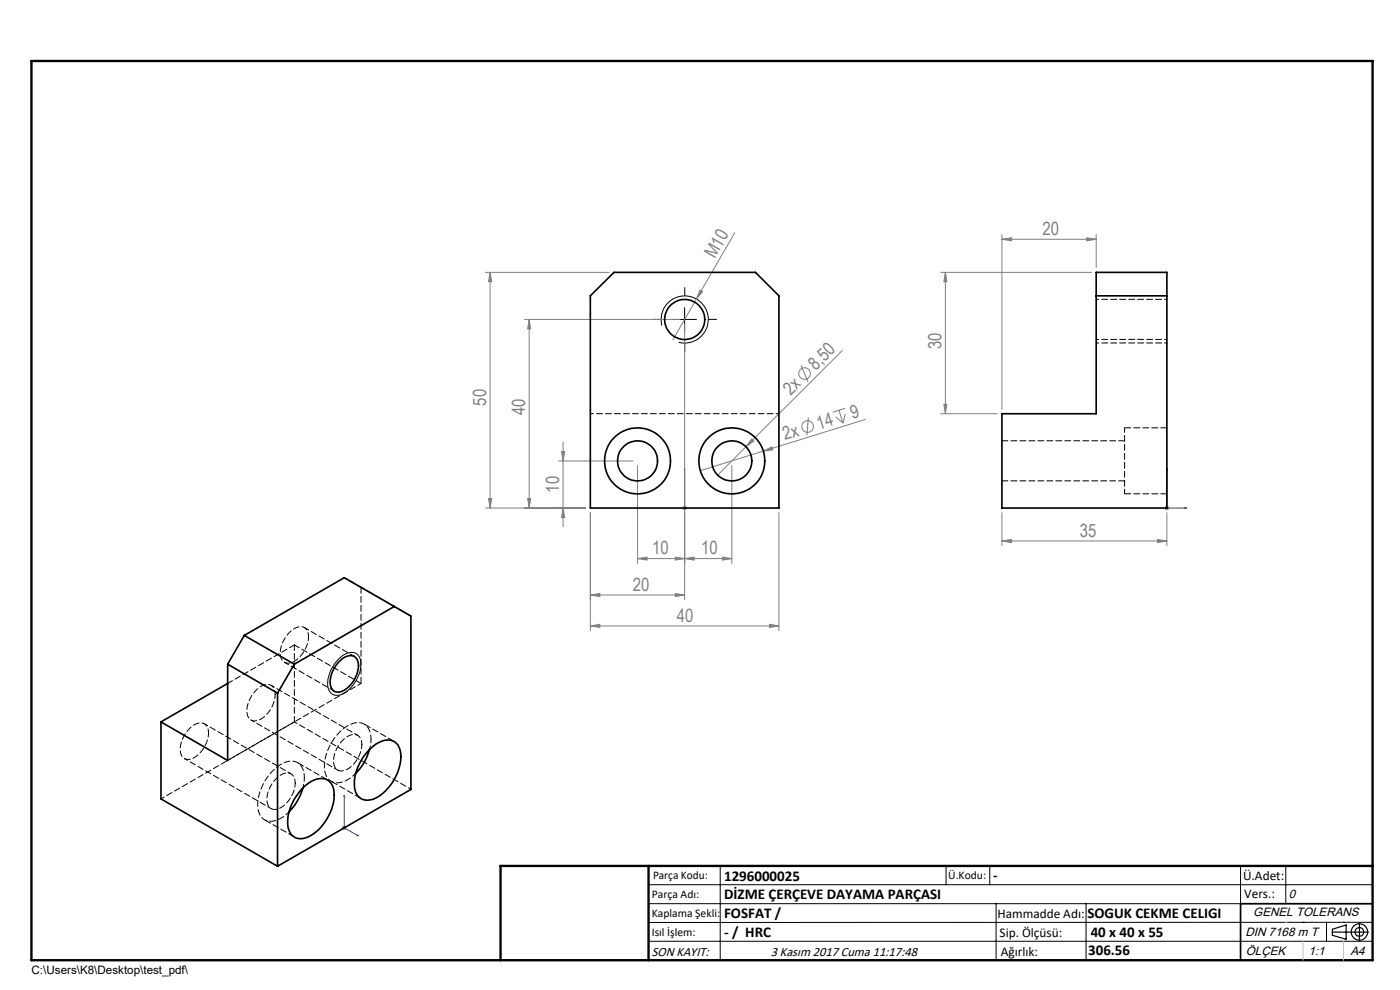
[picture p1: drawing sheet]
<svg xmlns="http://www.w3.org/2000/svg" width="297mm" height="210mm" viewBox="0 0 297 210" stroke-linecap="round" stroke-linejoin="round" font-family="sans-serif">
<g fill="none" stroke="#808080" stroke-width=".21">
<path d="M103 57.8h26.3M104 57.8v50M104 57.8l.3 2h-.7zM155.9 49.3l-13.2 22.8M199.6 57.8h32M200.6 57.8l.3 2h-.7zM200.6 57.8v30M212.5 50.8l2.1-.4v.7zM212.5 49.8v37M212.5 50.8h20.1M230.5 50.4l2.1 .4-2.1 .3zM232.6 49.8v7"/>
<path d="M111.3 67.8h33M112.3 67.8v40M112.3 67.8l.3 2h-.7zM145.2 68.8v58.4M148.5 61.6l.5 .3-1.3 1.5zM169.9 77.5l1.5 3.5M178.7 74.4l-20.4 20.3M118.5 97.8h15.8M119.1 95.8h.7l-.3 2zM119.5 93.8v18M135.3 98.8v20.7M155.3 98.8v20.7"/>
<path d="M158.3 94.7l-6 6.1M159.5 93.1l.4 .5-1.6 1.1zM161.9 95.7l1.9-.9 .1 .6zM161.9 95.7l-13.3 4.1M171.5 88.6l-.3 3.8M177.3 88.4l1.5 1.3M178 87l.8 2.7M179.3 86.6l-2.7 .8M179.3 87.8l-.5 1.9M183.6 89l-21.7 6.7M199.6 87.8h12M200.2 85.8h.7l-.3 2z"/>
<path d="M103 107.8h21.2M103.6 105.8h.7l-.3 2zM111.9 105.8h.7l-.3 2zM119.5 107.8l.3 2h-.7zM125.2 108.8v25M135.3 118.5l2-.3v.6zM135.3 118.5h20M143.3 118.2l1.9 .3-1.9 .3zM144.7 107.8h1.1M144.9 107.4l.7 .7M145.2 118.5l2-.3v.6zM145.6 107.4l-.7 .7"/>
<path d="M153.2 118.2l2.1 .3-2.1 .3zM165.2 108.8v25M212.5 114.8l2.1-.4v.7zM212.5 108.8v7M212.5 114.8h35M245.6 114.4l1.9 .4-1.9 .3zM247.1 107.8h.9M247.2 107.4l.7 .7M247.5 108.8v7M247.5 107.3v1M247.9 107.4l-.7 .7M125.2 132.8l2-.4v.7z"/>
<path d="M125.2 132.8h40M125.2 126.2l2-.3v.6zM125.2 126.2h20M143.3 125.9l1.9 .3-1.9 .3zM163.3 132.4l1.9 .4-1.9 .3zM72.5 175.6h1M72.7 175.3l.7 .7M73 175.1v1M73.4 175.3l-.7 .7"/>
<circle cx="170.7" cy="79.2" r="1.23"/>
<circle cx="171.3" cy="90.5" r="1.23"/>
</g>
<g fill="none" stroke="#000" stroke-width=".21">
<path d="M140.4 69.1a5 5 0 0 1 4.4-6.3 5 5 0 0 1 5.4 5.4 5 5 0 0 1-6.2 4.4M142.7 67.8h5M145.2 65.3v5M71.8 139.9a3.2 3.2 0 0 1 3.9-1.2 3.9 3.9 0 0 1 .4 4.5 6.9 6.9 0 0 1-4.1 4.3 2.04 2.04 0 0 1-2.5-2.4 7.9 7.9 0 0 1 2.3-5.2zM137.6 187.7h153.6M137.6 191.7h153.6M137.6 199.7h153.6M152.8 183.7v20M200.7 183.7v4M210 183.7v4M211.3 191.7v12M230.4 191.7v12"/>
<path d="M263.2 183.7v20M272.8 183.7v8M276.4 195.6h.1M281.4 195.6v4.1M285 195.6h.1M291.2 195.6l-153.6 .1"/>
</g>
<g fill="none" stroke="#000" stroke-width=".25">
<path d="M282.6 197.7h7.8M282.6 197.1l3-.9v3l-3-.8zM288.4 195.8v3.8M106.2 203.7h185"/>
<circle cx="288.4" cy="197.7" r="1.74"/>
<circle cx="288.4" cy="197.7" r=".93"/>
</g>
<path d="M145.2 99.3v.4v-.4M145.2 99.3v8.5M247.5 99.3v8.5h4.3M247.5 99.3l.2 .4h-.3zM145.2 107.7v.2zM145.2 107.8h.1M251.4 107.7l.4 .1-.4 .1zM73 168.7l.1 .4-.1-.1zM73 168.7v6.9l3 1.7M75.7 177.1l.3 .2h-.3z" fill="none" stroke="#00f" stroke-width=".21"/>
<path d="M140.3 67.7h-1.8M145.3 62.7v-1.7M145.3 72.7v1.8M150.3 67.7h1.7" fill="none" stroke="#000" stroke-width=".21" stroke-dasharray="15.2 1.3 1.3 1.3"/>
<path d="M232.6 72.7h15" fill="none" stroke="#000" stroke-width=".21" stroke-dasharray="1.3 .6" stroke-dashoffset=".8"/>
<path d="M291.2 191.7h-28v12" fill="none" stroke="#000" stroke-width=".35"/>
<path d="M6.7 12.9h284.5v190.8h-284.5zM137.6 183.7v20M291.2 183.7h-185v20" fill="none" stroke="#000" stroke-width=".5"/>
<path d="M276.4 199.7v4M285 199.7v4" fill="none" stroke="#c0c0c0" stroke-width=".21"/>
<path d="M272.8 195.6h.1" fill="none" stroke="#c0c0c0" stroke-width=".25"/>
<g fill="#00f">
<path d="M145.2 107.7v.2zM145.2 99.3v.4z"/>
<path d="M75.7 177.1l.3 .2h-.3zM73 168.7l.1 .4-.1-.1z"/>
<path d="M251.4 107.7l.4 .1-.4 .1zM247.5 99.3l.2 .4h-.3z"/>
</g>
<g fill="#808080">
<path d="M161.9 95.7l1.9-.9 .1 .6z"/>
<path d="M159.5 93.1l.4 .5-1.6 1.1z"/>
<path d="M148.5 61.6l.5 .3-1.3 1.5z"/>
<path d="M153.2 118.2l2.1 .3-2.1 .3zM145.2 118.5l2-.3v.6zM143.3 125.9l1.9 .3-1.9 .3zM125.2 126.2l2-.3v.6zM230.5 50.4l2.1 .4-2.1 .3zM212.5 50.8l2.1-.4v.7z"/>
<path d="M125.2 132.8l2-.4v.7zM163.3 132.4l1.9 .4-1.9 .3zM135.3 118.5l2-.3v.6zM143.3 118.2l1.9 .3-1.9 .3z"/>
<path d="M212.5 114.8l2.1-.4v.7zM245.6 114.4l1.9 .4-1.9 .3z"/>
<path d="M104 57.8l.3 2h-.7zM103.6 105.8h.7l-.3 2zM119.1 95.8h.7l-.3 2zM119.5 107.8l.3 2h-.7zM112.3 67.8l.3 2h-.7zM111.9 105.8h.7l-.3 2zM200.6 57.8l.3 2h-.7zM200.2 85.8h.7l-.3 2z"/>
</g>
<g fill="none" stroke="#000" stroke-width=".35">
<path d="M232.6 57.8h14.9v50h-35v-20h20.1zM125.2 62.8l5-5h30.1l4.9 5v45h-40zM232.6 62.8h14.9M51.8 134.8l-3.5 6.1M51.8 134.8l10.6 6.1M83.6 128.6l3.6 2.1v36.8l-28.3 16.3M83.6 128.6l-21.2 12.3M83.6 128.6l-10.6-6.1-21.2 12.3M34.1 153.1v16.4l24.8 14.3M48.3 140.9l10.6 6.1M48.3 140.9v20.4l-14.2-8.2M48.3 145l-14.2 8.1"/>
<path d="M58.9 147v36.8M62.4 140.9l-3.5 6.1M71.8 140.5a3.1 3.1 0 0 1 3.3-1.3 2.92 2.92 0 0 1 .7 3.5 5.6 5.6 0 0 1-4 4.1 2.03 2.03 0 0 1-1.7-2.8l.5-1.6zM78.2 159.1a5.3 5.3 0 0 1 4.9-2 3.5 3.5 0 0 1 1.9 4 10.6 10.6 0 0 1-5.8 8.4 2.85 2.85 0 0 1-4-3 10.6 10.6 0 0 1 3-7.4zM78.4 159a11.3 11.3 0 0 1-2.9 5M64.2 167.2a11.8 11.8 0 0 1-2.9 5M64.6 166.8a4.3 4.3 0 0 1 5.1-1.2 4.8 4.8 0 0 1 1 4.9 10.3 10.3 0 0 1-6.1 7.3 2.83 2.83 0 0 1-3.6-3.1 10.7 10.7 0 0 1 3.6-7.9z"/>
<circle cx="145.3" cy="67.8" r="4.2"/>
<circle cx="135.2" cy="97.8" r="4.2"/>
<circle cx="135.2" cy="97.8" r="7"/>
<circle cx="155.2" cy="97.8" r="4.2"/>
<circle cx="155.2" cy="97.8" r="7"/>
</g>
<path d="M125.3 87.7h40M62.4 153.1l24.8 14.3" fill="none" stroke="#000" stroke-width=".21" stroke-dasharray="1.3 .6" stroke-dashoffset=".6"/>
<path d="M238.6 90.7v14" fill="none" stroke="#000" stroke-width=".21" stroke-dasharray="1.3 .6" stroke-dashoffset=".3"/>
<path d="M247.6 90.7h-9M238.6 104.7h9" fill="none" stroke="#000" stroke-width=".21" stroke-dasharray="1.3 .6" stroke-dashoffset="-.1"/>
<path d="M238.6 93.5h-26M212.6 102h26M76.6 124.6v20.4" fill="none" stroke="#000" stroke-width=".21" stroke-dasharray="1.3 .6"/>
<path d="M232.6 72h15M247.6 63.5h-15" fill="none" stroke="#000" stroke-width=".21" stroke-dasharray="1.3 .6" stroke-dashoffset=".8"/>
<path d="M65.5 135.1a1.85 1.85 0 0 0-1-2 1.85 1.85 0 0 0-2.2 .3 6.2 6.2 0 0 0-2.7 6.2 1.72 1.72 0 0 0 2.7 .7 6.6 6.6 0 0 0 3.2-5.2M44.2 155.5a1.85 1.85 0 0 0-.9-2 1.85 1.85 0 0 0-2.2 .3 6.2 6.2 0 0 0-2.7 6.2 1.72 1.72 0 0 0 2.7 .7 6.6 6.6 0 0 0 3.1-5.2M58.4 147.3a1.85 1.85 0 0 0-1-2 1.85 1.85 0 0 0-2.1 .3 6.2 6.2 0 0 0-2.8 6.2 1.72 1.72 0 0 0 2.8 .8 6.6 6.6 0 0 0 3.1-5.3M76.8 157.9a1.85 1.85 0 0 0-1-1.9 1.85 1.85 0 0 0-2.1 .3 6.2 6.2 0 0 0-2.8 6.1 1.72 1.72 0 0 0 2.8 .8 6.6 6.6 0 0 0 3.1-5.3M78.7 156.8a3 3 0 0 0-2.8-3.5 8.2 8.2 0 0 0-6 5.1 6.8 6.8 0 0 0-.3 6.7 3.2 3.2 0 0 0 4.3 .2l1.6-1.3M62.6 166.1a1.85 1.85 0 0 0-.9-2 1.85 1.85 0 0 0-2.2 .3 6.2 6.2 0 0 0-2.7 6.2 1.72 1.72 0 0 0 2.7 .8 6.6 6.6 0 0 0 3.1-5.3M64.6 165a3 3 0 0 0-2.9-3.6 8.2 8.2 0 0 0-6 5.1 6.8 6.8 0 0 0-.3 6.8 3.2 3.2 0 0 0 4.3 .2l1.6-1.3" fill="none" stroke="#000" stroke-width=".21" stroke-dasharray="1.3 .6" stroke-dashoffset=".4"/>
<path d="M73.1 122.5l3.5 2.1M53.3 152.7l18.3 10.6M75.9 156l-18.4-10.6M78.4 159l.3-2.2M34.2 169.5l28.2-16.4M39.1 160.9l18.4 10.6M48.3 161.3l28.3-16.3M61.7 164.1l-18.3-10.6M64.3 167.1l.3-2.1" fill="none" stroke="#000" stroke-width=".21" stroke-dasharray="1.3 .6" stroke-dashoffset=".5"/>
<path d="M62.4 136.8v16.3M48.3 145l14.1-8.2M76.6 145l-14.2-8.2" fill="none" stroke="#000" stroke-width=".21" stroke-dasharray="1.3 .6" stroke-dashoffset=".1"/>
<path d="M75.2 139.2l-10.6-6.1M76.6 124.6l10.6 6.1M60.3 140.5l10.6 6.1" fill="none" stroke="#000" stroke-width=".21" stroke-dasharray="1.3 .6" stroke-dashoffset=".2"/>
<path d="M83.6 157.3l-6.3-3.7M56.1 173.9l6.4 3.7M69.5 165.4l-6.4-3.6M70.3 165.7l6.3 3.7" fill="none" stroke="#000" stroke-width=".21" stroke-dasharray="1.3 .6" stroke-dashoffset="-.2"/>
<g font-size="3.9" fill="#808080">
<text x="221.2" y="49.9">20</text>
<text x="151.6" y="55" transform="rotate(-60 151.6 55)">M10</text>
<text x="199.7" y="74.1" transform="rotate(-90 199.7 74.1)">30</text>
<text x="173.1" y="78.7" transform="rotate(-45 173.1 78.7)">8,50</text>
<text x="103.1" y="86" transform="rotate(-90 103.1 86)">50</text>
<text x="111.4" y="88.1" transform="rotate(-90 111.4 88.1)">40</text>
<text x="167.7" y="84" transform="rotate(-45 167.7 84)">2x</text>
<text x="180.8" y="88.9" transform="rotate(-17 180.8 88.9)">9</text>
<text x="166.5" y="93.4" transform="rotate(-17 166.5 93.4)">2x</text>
<text x="173.7" y="91.1" transform="rotate(-17 173.7 91.1)">14</text>
<text x="118.6" y="104.5" transform="rotate(-90 118.6 104.5)">10</text>
<text x="229.1" y="113.9">35</text>
<text x="138.3" y="117.6">10</text>
<text x="148.8" y="117.6">10</text>
<text x="134.2" y="125.3">20</text>
<text x="143.6" y="131.9">40</text>
</g>
<g font-size="3.2">
<text x="153.6" y="186.8">1296000025</text>
<text x="153.6" y="190.8">DİZME ÇERÇEVE DAYAMA PARÇASI</text>
<text x="210.7" y="186.6">-</text>
<text x="153.6" y="194.8">FOSFAT /</text>
<text x="230.7" y="194.8">SOGUK CEKME CELIGI</text>
<text x="153.6" y="198.8">- / HRC</text>
<text x="230.8" y="202.6">306.56</text>
<text x="231.4" y="198.7">40 x 40 x 55</text>
</g>
<g font-size="2.8">
<text x="263.7" y="186.7">Ü.Adet:</text>
<text x="263.9" y="190.5">Vers.:</text>
<text x="211.6" y="194.8">Hammadde Adı:</text>
<text x="138.3" y="202.8">SON KAYIT:</text>
<text x="163.5" y="202.8">3 Kasım 2017 Cuma 11:17:48</text>
<text x="212.1" y="198.7">Sip. Ölçüsü:</text>
<text x="212.3" y="202.7">Ağırlık:</text>
</g>
<g font-size="2.6">
<text x="273.4" y="190.4">0</text>
<text x="265.9" y="194.4">GENEL TOLERANS</text>
<text x="264.2" y="198.5">DIN 7168 m T</text>
<text x="264.3" y="202.6">ÖLÇEK</text>
<text x="277.6" y="202.6">1:1</text>
<text x="286.5" y="202.6">A4</text>
</g>
<g font-size="2.5">
<text x="138.3" y="190.5">Parça Adı:</text>
<text x="138.5" y="186.5">Parça Kodu:</text>
<text x="201.2" y="186.5">Ü.Kodu:</text>
<text x="138.3" y="194.5">Kaplama Şekli:</text>
<text x="138.3" y="198.6">Isıl İşlem:</text>
<text x="6.7" y="206.7">C:\Users\K8\Desktop\test_pdf\</text>
</g>
</svg>
